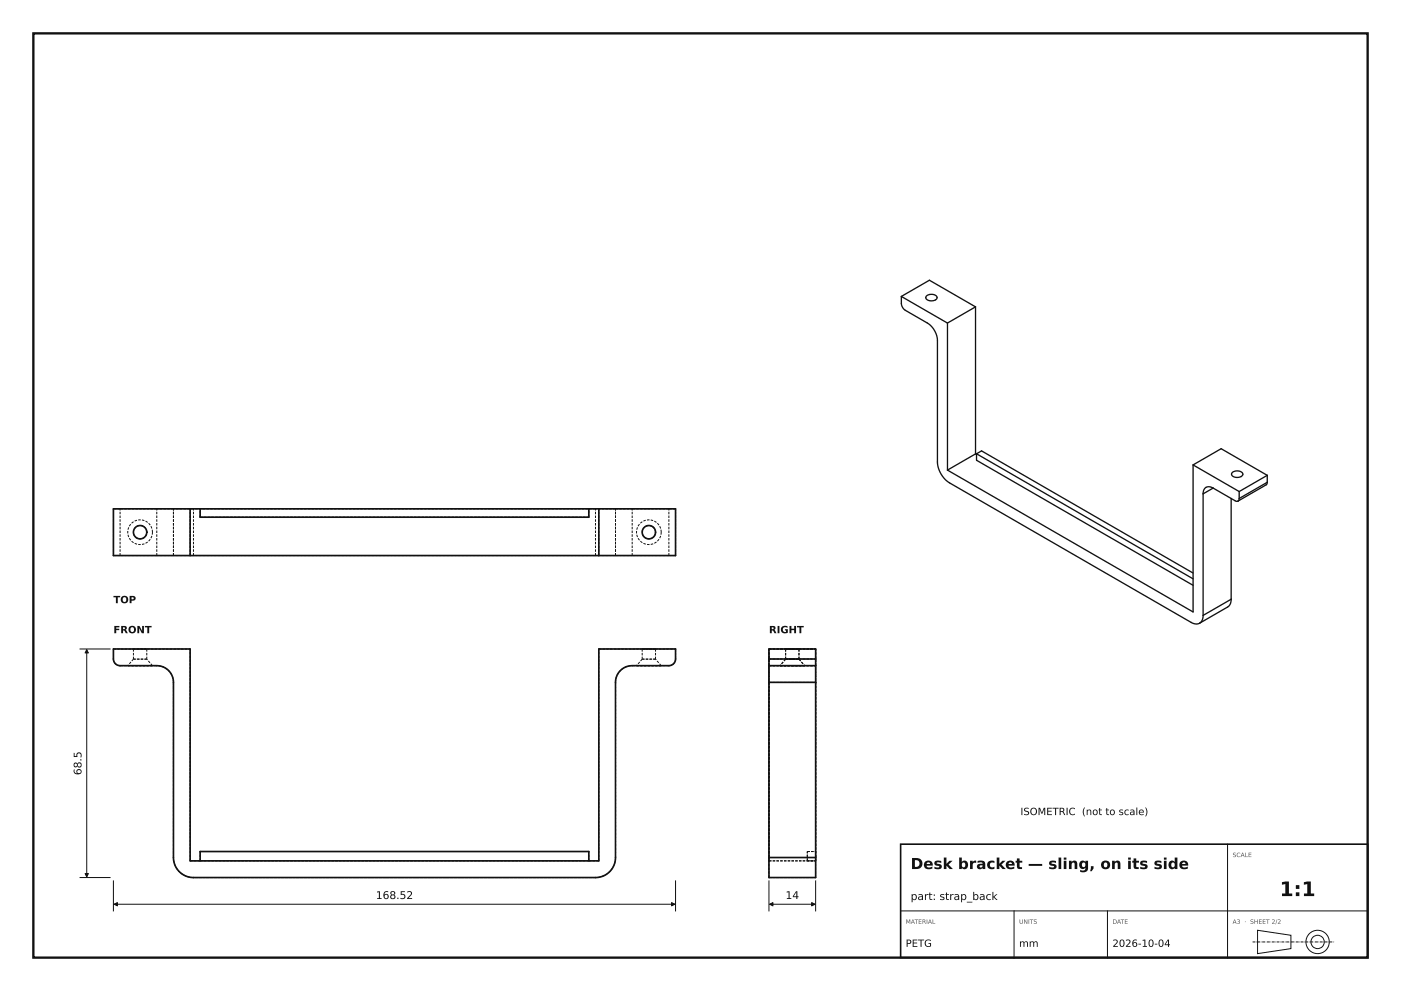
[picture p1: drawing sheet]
<svg xmlns="http://www.w3.org/2000/svg" width="420mm" height="297mm" viewBox="0 0 420 297" stroke-linecap="round" stroke-linejoin="round" font-family="sans-serif">
<path d="M10 10h400v277h-400z" fill="none" stroke="#111" stroke-width=".7" stroke-linecap="butt"/>
<path d="M270 253h140v34h-140z" fill="none" stroke="#111" stroke-width=".49"/>
<g fill="none" stroke="#111" stroke-width=".3">
<path d="M24 194.5h9M26 194.7v68.1M368 253v34M24 263h9M34 264v9M34.2 271h168.1M202.5 264v9M230.5 264v9M230.7 271h13.6M244.5 264v9M270 273h140M304 273v14"/>
<path d="M332 273v14M377 278.8l10 1.5v4l-10 1.5z"/>
<circle cx="395" cy="282.3" r="2"/>
<circle cx="395" cy="282.3" r="3.5"/>
</g>
<g fill="none" stroke="#111" stroke-width=".5">
<path d="M34 152.5h168.5v14h-168.5zM57 152.5v14M60 152.5v2.5h116.5v-2.5M179.5 152.5v14M34 194.5h23v63.5h122.5v-63.5h23v3a2 2 0 0 1-2 2h-11a5 5 0 0 0-5 5v52.5a6 6 0 0 1-6 6h-120.5a6 6 0 0 1-6-6v-52.5a5 5 0 0 0-5-5h-11a2 2 0 0 1-2-2zM230.5 197.5v2M230.5 199.5v5M230.5 197.5v-3h14v3M230.5 199.5h14M230.5 197.5h14M244.5 197.5v2M244.5 199.5v5"/>
<path d="M230.5 204.5v52.5M230.5 204.5h14M244.5 204.5v52.5M60 258v-2.8h116.5v2.8M230.5 257v6h14v-6M230.5 257h14"/>
<circle cx="42" cy="159.5" r="2"/>
<circle cx="194.5" cy="159.5" r="2"/>
</g>
<g fill="none" stroke="#111" stroke-width=".3" stroke-dasharray=".7 .4" stroke-linecap="butt">
<path d="M36 152.5h-2M44 159.5a2 2 0 0 0-2.9-1.8 2 2 0 0 0-.2 3.4 2 2 0 0 0 3.1-1.3v-.3M45.7 159.5a3.7 3.7 0 0 0-5.5-3.2 3.7 3.7 0 0 0-.2 6.3 3.7 3.7 0 0 0 5.7-2.8v-.3M47 152.5h-11M52 152.5h-5M58 152.5h-6M60 155h116.5M60 155v-2.5M176.5 155v-2.5M178.5 152.5h-120.5M184.5 152.5h5M184.5 152.5h-6"/>
<path d="M196.5 159.5a2 2 0 0 0-2.9-1.8 2 2 0 0 0-.2 3.4 2 2 0 0 0 3.1-1.3v-.3M198.2 159.5a3.7 3.7 0 0 0-5.5-3.2 3.7 3.7 0 0 0-.2 6.3 3.7 3.7 0 0 0 5.7-2.8v-.3M200.5 152.5h-11M202.5 152.5h-2M34 166.5v-14M36 166.5h-2M36 166.5v-14M47 166.5h-11M47 166.5v-14M52 166.5h-5M52 166.5v-14M57 166.5v-14"/>
<path d="M58 166.5h-6M58 166.5v-14M178.5 166.5h-120.5M178.5 166.5v-14M179.5 166.5v-14M184.5 166.5h5M184.5 166.5h-6M184.5 166.5v-14M189.5 166.5v-14M200.5 166.5h-11M200.5 166.5v-14M202.5 166.5h-2"/>
<path d="M202.5 166.5v-14M34 197.5v-3M34 194.5h23M36 199.5a2 2 0 0 1-2-2M38.3 199.5h7.4M40 194.5h4M40 197.5h4M40 197.5v-3M40 197.5l-1.7 2M44 194.5h-4M44 197.5h-4M44 197.5v-3"/>
<path d="M45.7 199.5h-7.4M45.7 199.5l-1.7-2M47 199.5h-11M179.5 194.5h23M190.8 199.5h7.4M192.5 194.5h4M192.5 197.5h4M192.5 197.5v-3M192.5 197.5l-1.7 2M196.5 194.5h-4M196.5 197.5h-4M196.5 197.5v-3"/>
<path d="M198.2 199.5h-7.4M198.2 199.5l-1.7-2M200.5 199.5h-11M202.5 194.5v3M202.5 197.5a2 2 0 0 1-2 2M230.5 194.5h14M230.5 197.5v-3M230.5 199.5h14M230.5 199.5v-2M230.5 197.5h14M233.8 199.5h3.7M235.5 194.5h2"/>
<path d="M235.5 197.5h2M235.5 197.5v-3M235.5 197.5l-1.7 2M237.5 194.5h2M237.5 199.5h3.7M237.5 197.5h2M239.5 194.5h-4M239.5 197.5h-4M239.5 197.5v-3M239.5 197.5l1.7 2M241.2 199.5h-7.4M244.5 197.5v-3"/>
<path d="M244.5 199.5v-2M52 204.5a5 5 0 0 0-5-5M184.5 204.5a5 5 0 0 1 5-5M184.5 204.5v52.5M230.5 204.5v-5M230.5 204.5h14M244.5 204.5v-5M52 257v-52.5M57 258v-63.5M57 258h3M60 258v-2.8M60 255.2h116.5"/>
<path d="M60 258h116.5M176.5 258v-2.8M176.5 258h3M179.5 258v-63.5M184.5 257a6 6 0 0 1-6 6M230.5 258v-63.5M230.5 257v-52.5M230.5 258h14M230.5 257h14M242 258h2.5M242 258v-2.8M242 255.2h2.5"/>
<path d="M244.5 258v-63.5M244.5 258v-2.8M244.5 257v-52.5M58 263a6 6 0 0 1-6-6M178.5 263h-120.5M230.5 263v-6M230.5 263h14M244.5 263v-6"/>
</g>
<g fill="none" stroke="#111" stroke-width=".4">
<path d="M270.2 88.8l.1 2.6 .7 1.3 7 4.1a6.6 6.6 0 0 1 3 5.2v36.7l.7 2.5 1.6 2.4 1.3 1.1 72.5 41.8 1.3 .5 1.2-.2M270.2 88.8l8.4-4.8 13.9 8M270.2 88.8l13.8 8M277.7 88.8a2.12 2.12 0 0 1 3.2 .4 1.94 1.94 0 0 1-3.4 0zM284 96.8v44.1M292.5 92l-8.5 4.8M292.5 92v44M292.5 136l.3 .2M292.5 136l-8.5 4.9M292.8 136l1.5-.9 63.4 36.6M292.8 136v1.9l64.9 37.5M292.8 136l64.9 37.5"/>
<path d="M357.7 139.3l13.8 8M357.7 139.3l8.4-4.8 13.8 8M357.7 139.3v44.1l-73.7-42.5M360.7 148v36.4M363.7 146.3l6.7 3.9h.7M363.7 146.3a1.83 1.83 0 0 0-2.1-.2 1.83 1.83 0 0 0-.9 1.9M363.7 146.3l-3 1.7M369.1 149.4v30.2M369.3 141.7a2.12 2.12 0 0 1 3.3 .4 1.94 1.94 0 0 1-3.4 0zM371.5 149.4l-.4 .8M371.5 147.3v2.1M379.9 144.5l-.3 .8-8.5 4.9"/>
<path d="M379.9 142.5v2M379.9 142.5l-8.4 4.8M379.9 144.5l-8.4 4.9M369.1 179.6l-.2 1.2-.7 1-8.6 5M369.1 179.6l-8.4 4.8M360.7 184.4l-.3 1.5-.8 .9"/>
</g>
<path d="M375.5 282.3h24.5" fill="none" stroke="#111" stroke-width=".3" stroke-dasharray=".9 .2 .1 .2" stroke-linecap="butt"/>
<g fill="#111" stroke="#111" stroke-width=".3">
<path d="M201.3 270.5l1 .5-1 .5z"/>
<path d="M34.2 271l1-.5v1z"/>
<path d="M26 194.7l.5 1h-1z"/>
<path d="M25.5 261.8h1l-.5 1z"/>
<path d="M243.3 270.5l1 .5-1 .5z"/>
<path d="M230.7 271l1-.5v1z"/>
</g>
<text font-size="6" fill="#111" x="383.6" y="268.6">1:1</text>
<text font-size="4.5" fill="#111" x="273" y="260.5">Desk bracket — sling, on its side</text>
<g font-size="3.2" fill="#111">
<text x="24.4" y="232.3" transform="rotate(-90 24.4 232.3)">68.5</text>
<text x="112.7" y="269.4">168.52</text>
<text x="235.5" y="269.4">14</text>
<text x="273" y="269.7">part: strap_back</text>
</g>
<g font-size="3" fill="#111">
<text x="34" y="180.8">TOP</text>
<text x="34" y="189.8">FRONT</text>
<text x="230.5" y="189.8">RIGHT</text>
<text x="305.9" y="244.3">ISOMETRIC (not to scale)</text>
<text x="271.5" y="283.8">PETG</text>
<text x="305.5" y="283.8">mm</text>
<text x="333.5" y="283.8">2026-10-04</text>
</g>
<g font-size="1.8" fill="#555">
<text x="369.5" y="256.9">SCALE</text>
<text x="271.5" y="276.9">MATERIAL</text>
<text x="305.5" y="276.9">UNITS</text>
<text x="333.5" y="276.9">DATE</text>
<text x="369.5" y="276.9">A3 · SHEET 2/2</text>
</g>
</svg>
